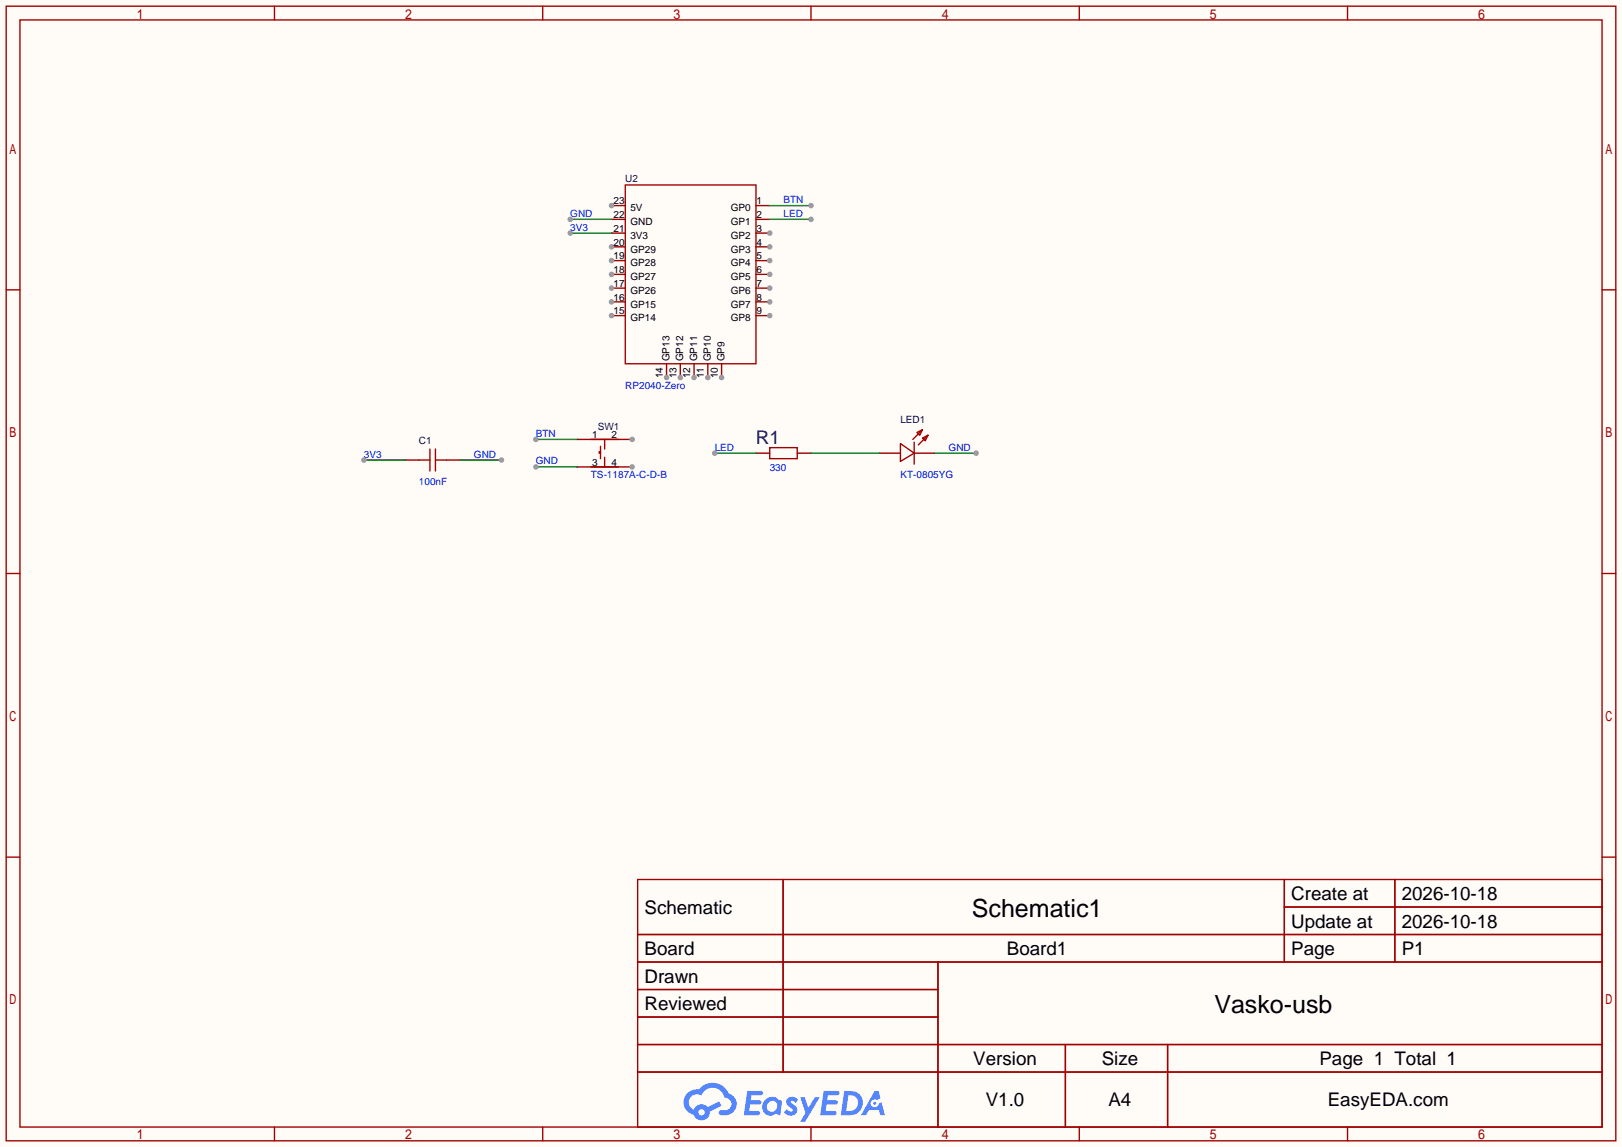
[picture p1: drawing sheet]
<svg xmlns="http://www.w3.org/2000/svg" width="299mm" height="212mm" viewBox="0 0 299 212" stroke-linecap="round" stroke-linejoin="round" font-family="sans-serif">
<path d="M0 0h299.5v211.8h-299.5z" fill="#fffcf7"/>
<g fill="none" stroke="#a10000" stroke-width=".25">
<path d="M1.1 1.1h297.2v209.6h-297.2zM3.7 3.7h292.1v204.5h-292.1zM50.7 1.1v2.6M100.2 1.1v2.6M149.7 1.1v2.6M199.3 1.1v2.6M248.8 1.1v2.6M1.1 53.5h2.6M295.8 53.5h2.5M1.1 105.9h2.6M295.8 105.9h2.5M1.1 158.3h2.6"/>
<path d="M295.8 158.3h2.5M117.7 162.4h178.1v45.8h-178.1zM117.7 172.6h178.1M117.7 177.7h178.1M144.6 162.4v35.6M173.2 177.7v30.5M237.1 162.4v15.3M237.1 167.5h58.7M257.5 162.4v15.3M117.7 182.8h55.5M117.7 192.9h178.1M117.7 187.8h55.5"/>
<path d="M117.7 198h178.1M196.7 192.9v15.3M215.6 192.9v15.3M50.7 208.2v2.5M100.2 208.2v2.5M149.7 208.2v2.5M199.3 208.2v2.5M248.8 208.2v2.5"/>
</g>
<g fill="#5487ff">
<path d="M145.5 202.8a1.3 1.3 0 0 1 1.8 .3l-.4 .6a.54 .54 0 0 0-.9-.2l.1 .2a1.58 1.58 0 0 1 1.1 1.6 1.43 1.43 0 0 1-2.5 .1l.5-.6a.64 .64 0 0 0 .5 .5 .64 .64 0 0 0 .7-.3l-.2-.2a1.6 1.6 0 0 1-1-1.6z"/>
<path d="M147.7 202.7h.9l.7 1.9 1.1-1.9h.9l-2.7 4.5h-.9l1-1.7z"/>
<path d="M138 201.5h1.6a1.31 1.31 0 0 1 1.2 .2 .4 .4 0 0 1-.3 .6h-1.8l-.1 .9h1.6a.4 .4 0 0 1 .4 .4 .4 .4 0 0 1-.4 .4h-1.7l-.2 1.2h.8a1.23 1.23 0 0 1 1.2 .2 .39 .39 0 0 1-.3 .6h-2.7z"/>
<path d="M152.1 201.5h1.6a1.32 1.32 0 0 1 1.3 .2 .39 .39 0 0 1-.4 .6h-1.7l-.2 .9h1.7a.4 .4 0 0 1 .3 .4 .4 .4 0 0 1-.4 .4h-1.7l-.2 1.2h.8a1.23 1.23 0 0 1 1.2 .2 .39 .39 0 0 1-.3 .6h-2.7z"/>
<path d="M161.5 201.5h.7l.4 1.3-.7 .4a.75 .75 0 0 0-1.1 .3 .75 .75 0 0 0 .5 1 .75 .75 0 0 0 .9-.6l.6-.3 .6 2.4h-.9l-.2-1h-1.9l-.5 1h-.9z"/>
<path d="M155.9 201.5l-.7 4.5h1.5a2.27 2.27 0 0 0 2.6-2.3 2.27 2.27 0 0 0-2.7-2.2zM156.6 202.3a1.5 1.5 0 0 1 1.8 1.5 1.5 1.5 0 0 1-1.9 1.4h-.3z"/>
<path d="M141.3 203.1a1.62 1.62 0 0 0-.4 2.1 1.62 1.62 0 0 0 2 .7l.4-.3 .3 .3 .5 .1 .3-2.5-.2-.3h-.4a1.58 1.58 0 0 0-2.5-.1zM141.9 203.6a.99 .99 0 0 1 1.6 .3 .99 .99 0 0 1-.9 1.4 .94 .94 0 0 1-1-.5 .94 .94 0 0 1 .3-1.2z"/>
<path d="M126.9 201.9a2.37 2.37 0 0 0 1.2 4 1.54 1.54 0 0 0 1.7 1 1.54 1.54 0 0 0 1.3-1.6l2.1-1.1-.5-.8-2 1.1a1.57 1.57 0 0 0-2.6 .4 1.5 1.5 0 0 1-.8-2.1 1.5 1.5 0 0 1 2.2-.5 2.23 2.23 0 0 1 2.3-1.4 2.23 2.23 0 0 1 2 1.8 1.16 1.16 0 0 1 1.2 1.1 1.16 1.16 0 0 1-1 1.3h-.7a.47 .47 0 0 0-.6 .3 .47 .47 0 0 0 .4 .6 2.23 2.23 0 0 0 2.3-.7 2.23 2.23 0 0 0 .4-2.3 2.16 2.16 0 0 0-1.3-1.1 3.2 3.2 0 0 0-5.4-.7l-1.2 .1zM129 205.4a.58 .58 0 0 1 1.1 0 .58 .58 0 0 1-1.1 0z"/>
<circle cx="161.5" cy="203.8" r=".28"/>
</g>
<path d="M109.1 81.2h5.1M109.1 86.2h5.1M110.9 83.4h-.3v.3h.3M110.9 82.4v2.3M111.6 81.2v1.7M111.6 84.5v1.7" fill="none" stroke="#a10000" stroke-width=".25"/>
<path d="M106.6 81.2h10.1" fill="none" stroke="#870000" stroke-width=".25"/>
<circle cx="116.7" cy="81.2" r=".51" fill="#999"/>
<path d="M106.6 86.2h10.1" fill="none" stroke="#870000" stroke-width=".25"/>
<circle cx="116.7" cy="86.2" r=".51" fill="#999"/>
<path d="M139.6 38h2.5M139.6 40.5h2.5M139.6 43.1h2.5M74.8 85h2.5M82.4 85h2.6M139.6 83.7h2.5M147.2 83.7h2.5M162.4 83.7h3.8M168.8 83.7h3.8" fill="none" stroke="#870000" stroke-width=".25"/>
<path d="M115.4 34.2h24.2v33h-24.2zM169.3 79.9l1-.5-.5 1zM170.3 79.4l-1.8 1.8M77.3 85h2.1M79.4 82.9v4.1M80.4 85h2M80.4 82.9v4.1M142.1 82.7h5.1v2h-5.1zM166.2 81.9l2.6 1.8-2.6 1.5zM168.8 81.7v4M170.3 80.9l1-.5-.5 1zM171.3 80.4l-1.8 1.8" fill="none" stroke="#a10000" stroke-width=".25"/>
<circle cx="142.1" cy="43.1" r=".51" fill="#999"/>
<path d="M139.6 45.6h2.5" fill="none" stroke="#870000" stroke-width=".25"/>
<circle cx="142.1" cy="45.6" r=".51" fill="#999"/>
<path d="M139.6 48.1h2.5" fill="none" stroke="#870000" stroke-width=".25"/>
<circle cx="142.1" cy="48.1" r=".51" fill="#999"/>
<path d="M139.6 50.7h2.5" fill="none" stroke="#870000" stroke-width=".25"/>
<circle cx="142.1" cy="50.7" r=".51" fill="#999"/>
<path d="M139.6 53.2h2.5" fill="none" stroke="#870000" stroke-width=".25"/>
<circle cx="142.1" cy="53.2" r=".51" fill="#999"/>
<path d="M139.6 55.8h2.5" fill="none" stroke="#870000" stroke-width=".25"/>
<circle cx="142.1" cy="55.8" r=".51" fill="#999"/>
<path d="M139.6 58.3h2.5" fill="none" stroke="#870000" stroke-width=".25"/>
<circle cx="142.1" cy="58.3" r=".51" fill="#999"/>
<path d="M133.2 67.2v2.5" fill="none" stroke="#870000" stroke-width=".25"/>
<circle cx="133.2" cy="69.7" r=".51" fill="#999"/>
<path d="M130.7 67.2v2.5" fill="none" stroke="#870000" stroke-width=".25"/>
<circle cx="130.7" cy="69.7" r=".51" fill="#999"/>
<path d="M128.1 67.2v2.5" fill="none" stroke="#870000" stroke-width=".25"/>
<circle cx="128.1" cy="69.7" r=".51" fill="#999"/>
<path d="M112.9 58.3h2.5" fill="none" stroke="#870000" stroke-width=".25"/>
<circle cx="112.9" cy="58.3" r=".51" fill="#999"/>
<path d="M112.9 55.8h2.5" fill="none" stroke="#870000" stroke-width=".25"/>
<circle cx="112.9" cy="55.8" r=".51" fill="#999"/>
<path d="M112.9 53.2h2.5" fill="none" stroke="#870000" stroke-width=".25"/>
<circle cx="112.9" cy="53.2" r=".51" fill="#999"/>
<path d="M112.9 50.7h2.5" fill="none" stroke="#870000" stroke-width=".25"/>
<circle cx="112.9" cy="50.7" r=".51" fill="#999"/>
<path d="M112.9 48.1h2.5" fill="none" stroke="#870000" stroke-width=".25"/>
<circle cx="112.9" cy="48.1" r=".51" fill="#999"/>
<path d="M112.9 45.6h2.5" fill="none" stroke="#870000" stroke-width=".25"/>
<circle cx="112.9" cy="45.6" r=".51" fill="#999"/>
<path d="M112.9 38h2.5M112.9 43.1h2.5M112.9 40.5h2.5" fill="none" stroke="#870000" stroke-width=".25"/>
<circle cx="112.9" cy="38" r=".51" fill="#999"/>
<path d="M125.6 67.2v2.5" fill="none" stroke="#870000" stroke-width=".25"/>
<circle cx="125.6" cy="69.7" r=".51" fill="#999"/>
<path d="M123.1 67.2v2.5" fill="none" stroke="#870000" stroke-width=".25"/>
<circle cx="123.1" cy="69.7" r=".51" fill="#999"/>
<path d="M67.2 85h7.6" fill="none" stroke="#008700" stroke-width=".25"/>
<circle cx="67.2" cy="85" r=".51" fill="#999"/>
<path d="M85 85h7.6" fill="none" stroke="#008700" stroke-width=".25"/>
<circle cx="92.6" cy="85" r=".51" fill="#999"/>
<path d="M98.9 81.2h7.7" fill="none" stroke="#008700" stroke-width=".25"/>
<circle cx="98.9" cy="81.2" r=".51" fill="#999"/>
<path d="M98.9 86.2h7.7" fill="none" stroke="#008700" stroke-width=".25"/>
<circle cx="98.9" cy="86.2" r=".51" fill="#999"/>
<path d="M132 83.7h7.6" fill="none" stroke="#008700" stroke-width=".25"/>
<circle cx="132" cy="83.7" r=".51" fill="#999"/>
<path d="M105.3 43.1h7.6M149.7 83.7h12.7" fill="none" stroke="#008700" stroke-width=".25"/>
<circle cx="105.3" cy="43.1" r=".51" fill="#999"/>
<path d="M105.3 40.5h7.6" fill="none" stroke="#008700" stroke-width=".25"/>
<circle cx="105.3" cy="40.5" r=".51" fill="#999"/>
<path d="M142.1 38h7.6" fill="none" stroke="#008700" stroke-width=".25"/>
<circle cx="149.7" cy="38" r=".51" fill="#999"/>
<path d="M142.1 40.5h7.6" fill="none" stroke="#008700" stroke-width=".25"/>
<circle cx="149.7" cy="40.5" r=".51" fill="#999"/>
<path d="M172.6 83.7h7.6" fill="none" stroke="#008700" stroke-width=".25"/>
<circle cx="180.2" cy="83.7" r=".51" fill="#999"/>
<g font-size="4.6">
<text x="179.4" y="169.4">Schematic1</text>
<text x="224.2" y="187.1">Vasko-usb</text>
</g>
<text font-size="3.5" fill="#000080" x="139.6" y="82">R1</text>
<g font-size="3.5">
<text x="238.4" y="166.2">Create at</text>
<text x="258.8" y="166.2">2026-10-18</text>
<text x="119" y="168.8">Schematic</text>
<text x="238.4" y="171.3">Update at</text>
<text x="258.8" y="171.3">2026-10-18</text>
<text x="119" y="176.4">Board</text>
<text x="185.9" y="176.4">Board1</text>
<text x="238.4" y="176.4">Page</text>
<text x="258.8" y="176.4">P1</text>
<text x="119" y="181.5">Drawn</text>
<text x="119" y="186.6">Reviewed</text>
<text x="179.7" y="196.7">Version</text>
<text x="203.4" y="196.7">Size</text>
<text x="243.6" y="196.7">Page 1 Total 1</text>
<text x="182" y="204.3">V1.0</text>
<text x="204.7" y="204.3">A4</text>
<text x="245.1" y="204.3">EasyEDA.com</text>
</g>
<g font-size="1.8" fill="#000080">
<text x="115.4" y="33.7">U2</text>
<text x="77.3" y="82">C1</text>
<text x="110.4" y="79.4">SW1</text>
<text x="166.2" y="78.2">LED1</text>
</g>
<g font-size="1.8" fill="#00f">
<text x="105.3" y="40.1">GND</text>
<text x="144.7" y="37.5">BTN</text>
<text x="144.7" y="40.1">LED</text>
<text x="105.3" y="42.6">3V3</text>
<text x="115.4" y="71.8">RP2040-Zero</text>
<text x="98.9" y="80.7">BTN</text>
<text x="132" y="83.2">LED</text>
<text x="175.1" y="83.2">GND</text>
<text x="67.2" y="84.5">3V3</text>
<text x="77.3" y="89.6">100nF</text>
<text x="87.5" y="84.5">GND</text>
<text x="98.9" y="85.8">GND</text>
<text x="109.1" y="88.3">TS-1187A-C-D-B</text>
<text x="142.1" y="87">330</text>
<text x="166.2" y="88.3">KT-0805YG</text>
</g>
<g font-size="1.8">
<text x="113.3" y="40.3">22</text>
<text x="113.3" y="37.7">23</text>
<text x="116.4" y="41.6">GND</text>
<text x="116.4" y="39">5V</text>
<text x="134.9" y="39">GP0</text>
<text x="134.9" y="41.6">GP1</text>
<text x="139.7" y="37.7">1</text>
<text x="139.7" y="40.3">2</text>
<text x="113.3" y="47.9">19</text>
<text x="113.3" y="45.4">20</text>
<text x="113.3" y="42.8">21</text>
<text x="116.4" y="46.6">GP29</text>
<text x="116.4" y="44.1">3V3</text>
<text x="134.9" y="44.1">GP2</text>
<text x="134.9" y="46.6">GP3</text>
<text x="139.7" y="42.8">3</text>
<text x="139.7" y="45.4">4</text>
<text x="139.7" y="47.9">5</text>
<text x="113.3" y="53">17</text>
<text x="113.3" y="50.4">18</text>
<text x="116.4" y="51.7">GP27</text>
<text x="116.4" y="49.2">GP28</text>
<text x="134.9" y="49.2">GP4</text>
<text x="134.9" y="51.7">GP5</text>
<text x="139.7" y="50.4">6</text>
<text x="139.7" y="53">7</text>
<text x="113.3" y="58.1">15</text>
<text x="113.3" y="55.5">16</text>
<text x="116.4" y="59.3">GP14</text>
<text x="116.4" y="56.8">GP15</text>
<text x="116.4" y="54.3">GP26</text>
<text x="134.9" y="54.3">GP6</text>
<text x="134.9" y="56.8">GP7</text>
<text x="134.9" y="59.3">GP8</text>
<text x="139.7" y="55.5">8</text>
<text x="139.7" y="58.1">9</text>
<text x="122.3" y="69.8" transform="rotate(-90 122.3 69.8)">14</text>
<text x="123.6" y="66.7" transform="rotate(-90 123.6 66.7)">GP13</text>
<text x="124.9" y="69.8" transform="rotate(-90 124.9 69.8)">13</text>
<text x="126.2" y="66.7" transform="rotate(-90 126.2 66.7)">GP12</text>
<text x="127.4" y="69.8" transform="rotate(-90 127.4 69.8)">12</text>
<text x="128.7" y="66.7" transform="rotate(-90 128.7 66.7)">GP11</text>
<text x="130" y="69.8" transform="rotate(-90 130 69.8)">11</text>
<text x="131.2" y="66.7" transform="rotate(-90 131.2 66.7)">GP10</text>
<text x="132.5" y="69.8" transform="rotate(-90 132.5 69.8)">10</text>
<text x="133.8" y="66.7" transform="rotate(-90 133.8 66.7)">GP9</text>
<text x="109.3" y="80.9">1</text>
<text x="112.9" y="80.9">2</text>
<text x="109.3" y="86">3</text>
<text x="112.9" y="86">4</text>
</g>
</svg>
